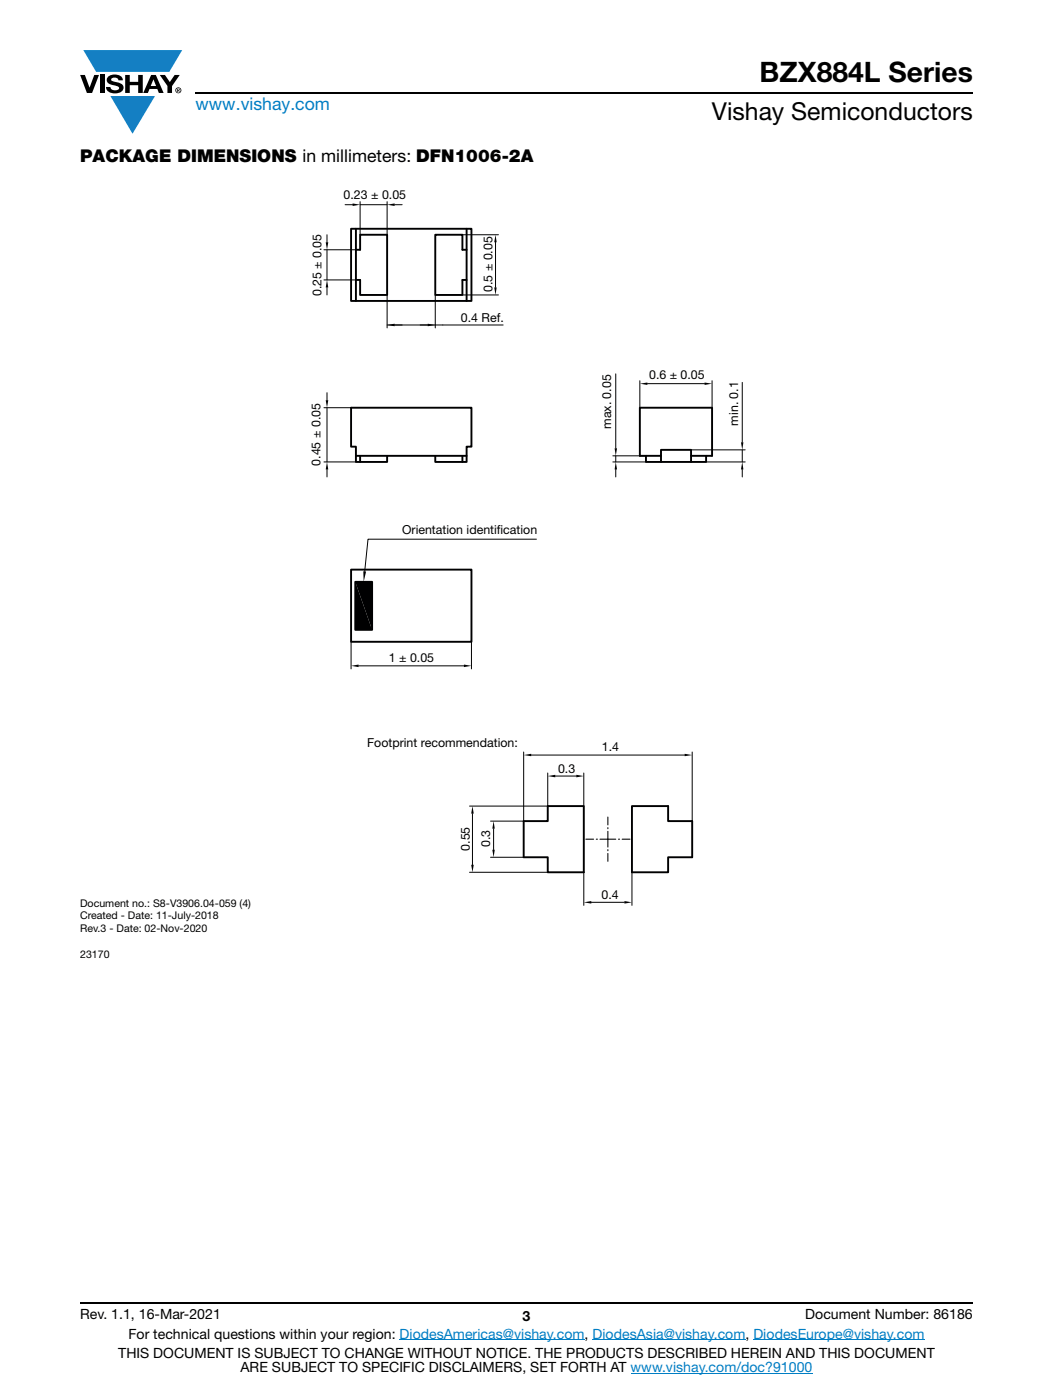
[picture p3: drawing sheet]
<svg xmlns="http://www.w3.org/2000/svg" width="210mm" height="279mm" viewBox="0 0 210 279" stroke-linecap="round" stroke-linejoin="round" font-family="sans-serif">
<g fill="#147fc3">
<path d="M16.6 10h19.7l-2.5 4.3h-1.2h-13.4z"/>
<path d="M22 19.2h8.9l-4.5 7.5z"/>
</g>
<g fill="#000">
<path d="M16 15h.9l1 2.5 .9-2.5h.9l-1.3 3.6h-1.1zM19.9 15h.9v3.6h-.9zM21.6 15.3a2.1 2.1 0 0 1 2.8 .3l.1 .4h-.9a.79 .79 0 0 0-.7-.5 .79 .79 0 0 0-.7 .4l.2 .3 1 .2a1.08 1.08 0 0 1 1.2 1 1.08 1.08 0 0 1-1.1 1.2 1.73 1.73 0 0 1-2.4-1.2h.9a.96 .96 0 0 0 .8 .6 .96 .96 0 0 0 1-.4 1.31 1.31 0 0 0-1.3-.6 1.03 1.03 0 0 1-1-.6 1.03 1.03 0 0 1 .1-1.1zM25 15h.9v1.3h1.7v-1.3h.9v3.6h-.9v-1.6h-1.7v1.6h-.9zM31.9 15h1l1 1.4 .9-1.4h1l-1.5 2.2v1.4h-.9v-1.4z"/>
<path d="M30.6 15.8l.5 1.4h-1zM30.1 15l-1.5 3.6h.9l.3-.8h1.6l.3 .8h.9l-1.5-3.6z"/>
<path d="M35.5 17.8h.2v.2h-.2zM35.3 17.7v.7h.2v-.3l.3 .3-.1-.3 .1-.2v-.2z"/>
<path d="M35.1 18a.46 .46 0 0 1 .9 0 .46 .46 0 0 1-.9 0zM35 18a.6 .6 0 0 0 1.2 0 .6 .6 0 0 0-1.2 0z"/>
</g>
<path d="M39 18.6h155M16 260h178" fill="none" stroke="#000" stroke-width=".36"/>
<path d="M79.7 267.4h36.9M118.2 267.4h30.5M125.8 274h36.2M150.2 267.4h34.2" fill="none" stroke="#007ec4" stroke-width=".2"/>
<path d="M116.8 167.5h1.6M118.9 167.5h.2M119.6 167.5h3.2M121.2 163.1v1.5M121.2 165.2v.2M121.2 165.9v3.2M121.2 169.6v.2M121.2 170.3v1.6M123.3 167.5h.3M124.1 167.5h1.5" fill="none" stroke="#000001" stroke-width=".21"/>
<path d="M104.4 163.9h4.8v-3h7.2v13.2h-7.2v-3h-4.8zM138 163.9h-4.8v-3h-7.2v13.2h7.2v-3h4.8" fill="none" stroke="#000001" stroke-width=".38"/>
<path d="M109.2 154.3v6.6M110.7 154.9h4.2M116.4 154.3v6.6" fill="none" stroke="#000001" stroke-width=".2"/>
<g fill="#000001">
<path d="M109.2 154.9l1.5-.3v.5z"/>
<path d="M114.9 154.6l1.5 .3-1.5 .2z"/>
</g>
<path d="M104.4 150.1v13.8M105.9 150.7h30.6M138 150.1v13.8" fill="none" stroke="#000001" stroke-width=".2"/>
<g fill="#000001">
<path d="M104.4 150.7l1.5-.3v.5z"/>
<path d="M136.5 150.4l1.5 .3-1.5 .2z"/>
</g>
<path d="M97.8 171.1h6.6M97.8 163.9h6.6M98.4 165.4v4.2" fill="none" stroke="#000001" stroke-width=".2"/>
<g fill="#000001">
<path d="M98.2 169.6h.5l-.3 1.5z"/>
<path d="M98.4 163.9l.3 1.5h-.5z"/>
</g>
<path d="M93.6 174.1h15.6M93.6 160.9h15.6M94.2 162.4v10.2" fill="none" stroke="#000001" stroke-width=".2"/>
<g fill="#000001">
<path d="M94 172.6h.5l-.3 1.5z"/>
<path d="M94.2 160.9l.3 1.5h-.5z"/>
</g>
<path d="M116.4 174.1v6.6M126 174.1v6.6M117.9 180.1h6.6" fill="none" stroke="#000001" stroke-width=".2"/>
<g fill="#000001">
<path d="M116.4 180.1l1.5-.3v.5z"/>
<path d="M124.5 179.8l1.5 .3-1.5 .2z"/>
</g>
<g fill="none" stroke="#000001" stroke-width=".38">
<path d="M70 45.7h24v14.4h-24zM71 45.7v14.4M71 49.8h.8v-2.9h5.4v12h-5.4v-3h-.8M93 49.8h-.8v-2.9h-5.4v12h5.4v-3h.8M93 45.7v14.4M71 91h22M71.8 91v1.2M77.2 91v1.2h-6.2v-3.1h-1v-7.7h24v7.7h-1v3.1h-6.2v-1.2M92.2 91v1.2M127.6 81.4h14.4v9.6h-1.2v1.2h-12v-1.2h-1.2zM128.8 91h3M131.8 92.2v-2.4h6v2.4"/>
<path d="M137.8 91h3M70 113.7h24v14.4h-24zM70.8 116.1h3.4v9.6h-3.4z"/>
</g>
<g fill="#000001">
<path d="M70.8 116.1l3.4 9.6h-3.4z"/>
<path d="M70.8 116.1h3.4v9.6z"/>
</g>
<path d="M68.8 40.9h1.5M71.8 40.9h5.4M71.8 40.2v6.6M77.2 40.2v6.6M78.7 40.9h1.5" fill="none" stroke="#000001" stroke-width=".2"/>
<g fill="#000001">
<path d="M77.2 40.9l1.5-.3v.5z"/>
<path d="M70.3 40.6l1.5 .3-1.5 .2z"/>
</g>
<path d="M77.2 58.9v6.5M86.8 58.9v6.5M77.2 64.9h9.6M88.3 64.9h12" fill="none" stroke="#000001" stroke-width=".2"/>
<path d="M77.2 64.9l1.5-.3v.5z" fill="#000001"/>
<path d="M78.7 64.9h1.5" fill="none" stroke="#000001" stroke-width=".2"/>
<path d="M85.3 64.6l1.5 .3-1.5 .2z" fill="#000001"/>
<path d="M64.6 55.9h6.4M64.6 49.8h6.4M65.2 46.8v1.5M65.2 49.8v6.1M65.2 57.4v1.5M83.8 64.9h1.5M86.8 64.9h1.5" fill="none" stroke="#000001" stroke-width=".2"/>
<g fill="#000001">
<path d="M65.2 55.9l.3 1.5h-.5z"/>
<path d="M65 48.3h.5l-.3 1.5z"/>
</g>
<path d="M92.2 58.9h7.2M92.2 46.8h7.2M98.8 48.3v9.1" fill="none" stroke="#000001" stroke-width=".2"/>
<g fill="#000001">
<path d="M98.6 57.4h.4l-.2 1.5z"/>
<path d="M98.8 46.8l.2 1.5h-.4z"/>
</g>
<path d="M127.6 76v5.4M129.1 76.6h11.4M142 76v5.4" fill="none" stroke="#000001" stroke-width=".2"/>
<g fill="#000001">
<path d="M127.6 76.6l1.5-.3v.5z"/>
<path d="M140.5 76.3l1.5 .3-1.5 .2z"/>
</g>
<path d="M148 76.3v12M137.8 89.8h10.8M140.8 92.2h7.8M148 89.8v2.4M148 93.7v1.5" fill="none" stroke="#000001" stroke-width=".2"/>
<g fill="#000001">
<path d="M148 92.2l.2 1.5h-.4z"/>
<path d="M147.8 88.3h.4l-.2 1.5z"/>
</g>
<path d="M122.8 74.6v14.9M122.2 91h6.6M122.2 92.2h6.6M122.8 91v1.2M122.8 93.7v1.5" fill="none" stroke="#000001" stroke-width=".2"/>
<g fill="#000001">
<path d="M122.8 92.2l.2 1.5h-.4z"/>
<path d="M122.6 89.5h.4l-.2 1.5z"/>
</g>
<path d="M70 128.1v5.4M71.5 132.9h21M94 128.1v5.4" fill="none" stroke="#000001" stroke-width=".2"/>
<g fill="#000001">
<path d="M70 132.9l1.5-.3v.5z"/>
<path d="M92.5 132.6l1.5 .3-1.5 .2z"/>
</g>
<path d="M107 107.6h-33.6l-.7 6.4" fill="none" stroke="#000001" stroke-width=".2"/>
<path d="M72.4 114l.6 .1-.5 2z" fill="#000001"/>
<path d="M65.2 78.4v1.5M64.6 81.4h5.4M64.6 92.2h6.4M65.2 81.4v10.8M65.2 93.7v1.5" fill="none" stroke="#000001" stroke-width=".2"/>
<g fill="#000001">
<path d="M65 79.9h.5l-.3 1.5z"/>
<path d="M65.2 92.2l.3 1.5h-.5z"/>
</g>
<path d="M138 163.9v7.2" fill="none" stroke="#000001" stroke-width=".38"/>
<text font-size="5.6" x="151.5" y="16.4">BZX884L Series</text>
<text font-size="4.9" x="142" y="23.9">Vishay Semiconductors</text>
<text font-size="3.5" fill="#007ec4" x="39" y="22">www.vishay.com</text>
<text font-size="3.5" x="16" y="32.3">PACKAGE DIMENSIONS in millimeters: DFN1006-2A</text>
<g font-size="2.8">
<text x="16" y="263.3">Rev. 1.1, 16-Mar-2021</text>
<text x="104.2" y="263.6">3</text>
<text x="160.6" y="263.3">Document Number: 86186</text>
<text x="25.6" y="267.1">For technical questions within your region: DiodesAmericas@vishay.com, DiodesAsia@vishay.com, DiodesEurope@vishay.com</text>
<text x="23.6" y="271">THIS DOCUMENT IS SUBJECT TO CHANGE WITHOUT NOTICE. THE PRODUCTS DESCRIBED HEREIN AND THIS DOCUMENT</text>
<text x="48" y="273.8">ARE SUBJECT TO SPECIFIC DISCLAIMERS, SET FORTH AT www.vishay.com/doc?91000</text>
</g>
<g font-size="2.5">
<text x="68.5" y="39.6">0.23 ± 0.05</text>
<text x="64.1" y="59.1" transform="rotate(-90 64.1 59.1)">0.25 ± 0.05</text>
<text x="98.2" y="58.3" transform="rotate(-90 98.2 58.3)">0.5 ± 0.05</text>
<text x="91.9" y="64.3">0.4 Ref.</text>
<text x="129.4" y="75.7">0.6 ± 0.05</text>
<text x="121.9" y="85.6" transform="rotate(-90 121.9 85.6)">max. 0.05</text>
<text x="147.2" y="84.9" transform="rotate(-90 147.2 84.9)">min. 0.1</text>
<text x="63.9" y="92.9" transform="rotate(-90 63.9 92.9)">0.45 ± 0.05</text>
<text x="80.2" y="106.6">Orientation identif</text>
<text x="99.1" y="106.6">ication</text>
<text x="77.5" y="132">1 ± 0.05</text>
<text x="73.2" y="149.1">Footprint recommendation:</text>
<text x="120" y="149.8">1.4</text>
<text x="111.3" y="154.3">0.3</text>
<text x="93.7" y="169.8" transform="rotate(-90 93.7 169.8)">0.55</text>
<text x="97.8" y="169.1" transform="rotate(-90 97.8 169.1)">0.3</text>
<text x="120" y="179.5">0.4</text>
</g>
<g font-size="2.1">
<text x="16" y="180.9">Document no.: S8-V3906.04-059 (4)</text>
<text x="16" y="183.5">Created - Date: 11-July-2018</text>
<text x="16" y="186">Rev.3 - Date: 02-Nov-2020</text>
<text x="16" y="191.1">23170</text>
</g>
</svg>
